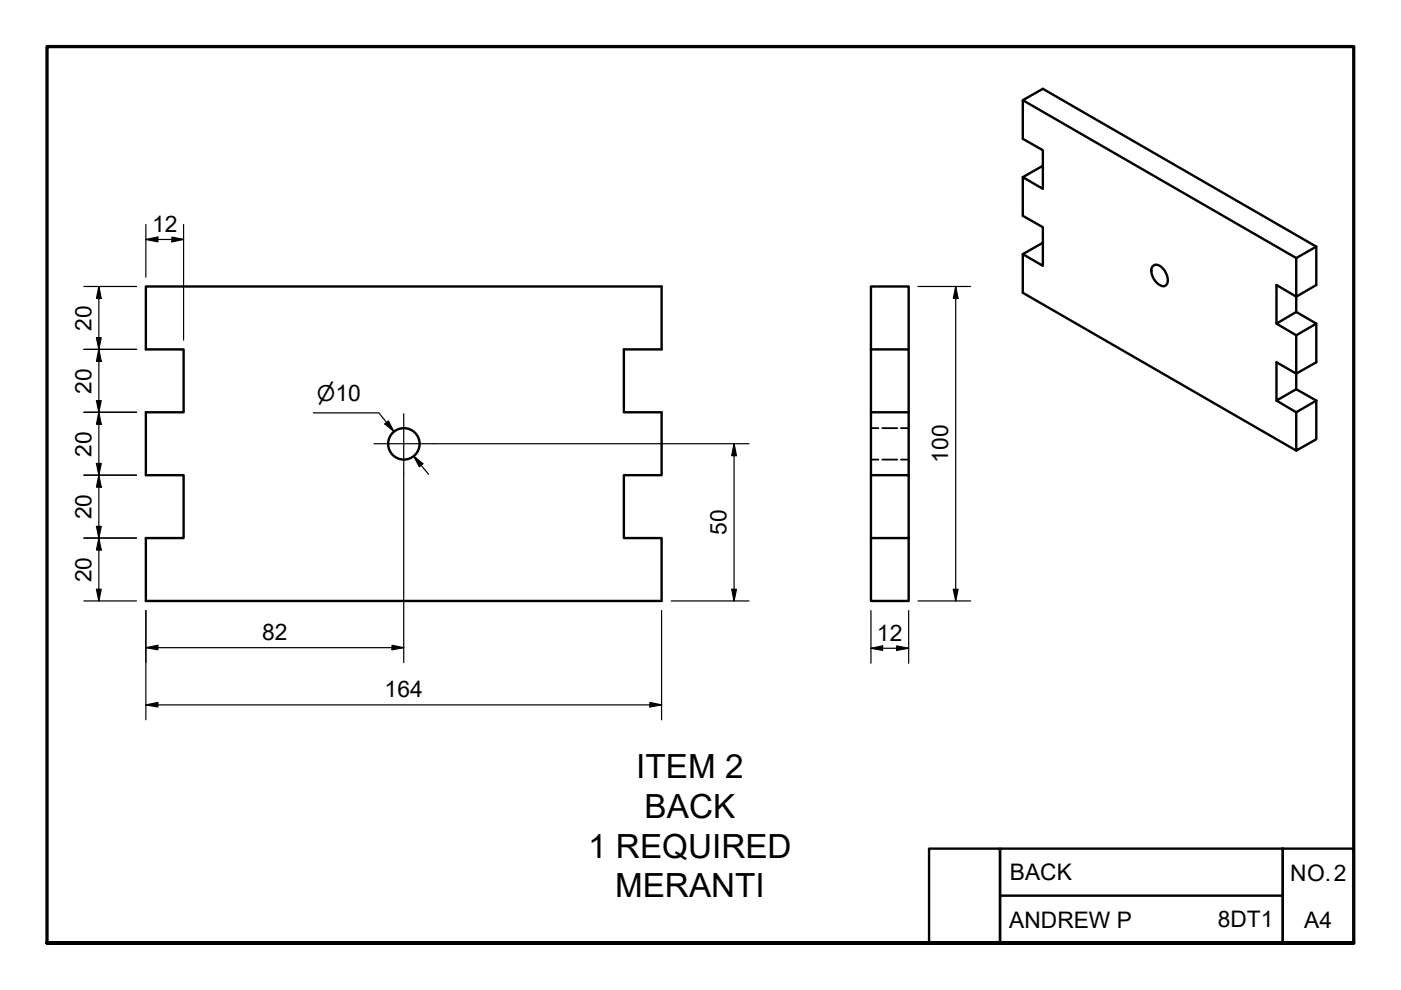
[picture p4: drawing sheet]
<svg xmlns="http://www.w3.org/2000/svg" width="297mm" height="210mm" viewBox="0 0 297 210" stroke-linecap="round" stroke-linejoin="round" font-family="sans-serif">
<!-- layer: Visible (ISO) -->
<g fill="none" stroke="#000" stroke-width=".51">
<path d="M216.9 21.2l57.9 33.5M216.9 37.6v8.2l4.2 2.4v8.2l-4.2-2.5 4.2-2.4M221.1 35.2l-4.2 2.4 4.2 2.4v-8.2l-4.2-2.4v-8.2l4.2-2.4 58 33.5M216.9 53.9v8.2l57.9 33.4M244.3 56.5a1.29 1.29 0 0 1 2.1 .3 3.4 3.4 0 0 1 1.1 3.4 .93 .93 0 0 1-1.5 .3 3.3 3.3 0 0 1-1.7-4zM30.9 60.7h109.4v13.4h-8v13.3h8v13.3h-8v13.4h8v13.3h-109.4v-13.3h8v-13.4h-8v-13.3h8v-13.3h-8zM184.7 74.1h8v13.3h-8zM184.7 74.1v-13.4h8v13.4M270.6 68.6l4.2-2.5 4.3 2.5-4.3 2.5zM274.8 66.1v-11.4l4.3-2.4v8.1l-4.3 2.5-4.2-2.5v8.2M274.8 71.1v11.4M279.1 68.6v8.2l-4.3 2.4-4.2-2.4v8.1l4.2-2.4 4.3 2.4"/>
<path d="M184.7 87.4v13.3M192.7 87.4v13.3M270.6 84.9l4.2 2.5 4.3-2.5M279.1 84.9v8.2l-4.3 2.4v-8.1M184.7 100.7h8v13.4h-8zM184.7 114.1v13.3h8v-13.3"/>
<circle cx="85.6" cy="94.1" r="3.3"/>
</g>
<!-- layer: Hidden (ISO) -->
<path d="M184.7 90.8h1.5M184.7 97.4h1.5M187.1 90.8h3.1M187.1 97.4h3.1M191 90.8h1.7M191 97.4h1.7" fill="none" stroke="#000" stroke-width=".38"/>
<!-- layer: Border (ISO) -->
<path d="M10 199.9v-190h277v190h-277h277" fill="none" stroke="#000" stroke-width=".7"/>
<!-- layer: Title (ISO) -->
<path d="M197 179.9h15v20h-15zM212 179.9h60v20h-60zM272 179.9h15v20h-15zM212 189.9h60" fill="none" stroke="#000" stroke-width=".51"/>
<!-- layer: Dimension (ISO) -->
<g fill="none" stroke="#000" stroke-width=".25">
<path d="M30.9 50.8l2.6-.5v1zM30.9 50.8h8M30.9 47.6v11.2M36.4 50.3l2.5 .5-2.5 .5zM38.9 47.6v24.5M17.8 60.7h11.2M17.8 74.1h11.2M20.4 71.6h1.1l-.5 2.5zM21 74.1l.5 2.5h-1.1zM21 60.7l.5 2.6h-1.1zM21 60.7v66.7M194.6 60.7h11.2"/>
<path d="M202.6 60.7v66.7M202.6 60.7l.5 2.6h-1zM17.8 87.4h11.2M20.4 98.3h1.1l-.5 2.4zM20.4 84.9h1.1l-.5 2.5zM21 87.4l.5 2.6h-1.1zM66.4 87.5h13.9l3.2 4-1.5-1.9M81.6 89.9l.8-.6 1.1 2.2zM87.7 96.7l3.2 3.9M87.7 96.7l2 1.6-.8 .7zM91.9 94.1h66.9M155.6 94.1v33.3"/>
<path d="M155.6 94.1l.5 2.5h-1zM17.8 114.1h11.2M17.8 100.7h11.2M20.4 111.6h1.1l-.5 2.5zM21 114.1l.5 2.5h-1.1zM21 100.7l.5 2.6h-1.1zM85.6 100.4v40.1M17.8 127.4h11.2M20.4 124.9h1.1l-.5 2.5zM30.9 137.3l2.6-.5v1zM30.9 137.3h54.7M30.9 129.4v23.2"/>
<path d="M83.1 136.8l2.5 .5-2.5 .5zM140.3 129.4v23.2M142.3 127.4h16.5M155.1 124.9h1l-.5 2.5zM184.7 129.4v11.2M184.7 137.4l2.4-.5v1zM184.7 137.4h8M190.1 136.9l2.6 .5-2.6 .5zM192.7 129.4v11.2M194.6 127.4h11.2M202.1 124.9h1l-.5 2.5zM30.9 149.5l2.6-.6v1z"/>
<path d="M30.9 149.5h109.4M137.8 148.9l2.5 .6-2.5 .4z"/>
</g>
<g fill="#000">
<path d="M30.9 50.8l2.6-.5v1z" fill-rule="evenodd"/>
<path d="M36.4 50.3l2.5 .5-2.5 .5z" fill-rule="evenodd"/>
<path d="M20.4 71.6h1.1l-.5 2.5z" fill-rule="evenodd"/>
<path d="M21 74.1l.5 2.5h-1.1z" fill-rule="evenodd"/>
<path d="M21 60.7l.5 2.6h-1.1z" fill-rule="evenodd"/>
<path d="M202.6 60.7l.5 2.6h-1z" fill-rule="evenodd"/>
<path d="M20.4 98.3h1.1l-.5 2.4z" fill-rule="evenodd"/>
<path d="M20.4 84.9h1.1l-.5 2.5z" fill-rule="evenodd"/>
<path d="M21 87.4l.5 2.6h-1.1z" fill-rule="evenodd"/>
<path d="M81.6 89.9l.8-.6 1.1 2.2z" fill-rule="evenodd"/>
<path d="M87.7 96.7l2 1.6-.8 .7z" fill-rule="evenodd"/>
<path d="M155.6 94.1l.5 2.5h-1z" fill-rule="evenodd"/>
<path d="M20.4 111.6h1.1l-.5 2.5z" fill-rule="evenodd"/>
<path d="M21 114.1l.5 2.5h-1.1z" fill-rule="evenodd"/>
<path d="M21 100.7l.5 2.6h-1.1z" fill-rule="evenodd"/>
<path d="M20.4 124.9h1.1l-.5 2.5z" fill-rule="evenodd"/>
<path d="M30.9 137.3l2.6-.5v1z" fill-rule="evenodd"/>
<path d="M83.1 136.8l2.5 .5-2.5 .5z" fill-rule="evenodd"/>
<path d="M155.1 124.9h1l-.5 2.5z" fill-rule="evenodd"/>
<path d="M184.7 137.4l2.4-.5v1z" fill-rule="evenodd"/>
<path d="M190.1 136.9l2.6 .5-2.6 .5z" fill-rule="evenodd"/>
<path d="M202.1 124.9h1l-.5 2.5z" fill-rule="evenodd"/>
<path d="M30.9 149.5l2.6-.6v1z" fill-rule="evenodd"/>
<path d="M137.8 148.9l2.5 .6-2.5 .4z" fill-rule="evenodd"/>
</g>
<!-- layer: Center Mark (ISO) -->
<path d="M79.3 94.1h12.6M85.6 87.7v12.7" fill="none" stroke="#000" stroke-width=".25"/>
<g font-size="7.1">
<text x="134.9" y="164.9">ITEM 2</text>
<text x="136.7" y="173.4">BACK</text>
<text x="124.7" y="181.8">1 REQUIRED</text>
<text x="130.4" y="190.3">MERANTI</text>
</g>
<g font-size="4.8">
<text x="32.3" y="49.2">12</text>
<text x="19.4" y="70.1" transform="rotate(-90 19.4 70.1)">20</text>
<text x="19.4" y="83.5" transform="rotate(-90 19.4 83.5)">20</text>
<text x="19.4" y="96.8" transform="rotate(-90 19.4 96.8)">20</text>
<text x="201" y="98.1" transform="rotate(-90 201 98.1)">100</text>
<text x="19.4" y="110.1" transform="rotate(-90 19.4 110.1)">20</text>
<text x="154.1" y="113.4" transform="rotate(-90 154.1 113.4)">50</text>
<text x="19.4" y="123.5" transform="rotate(-90 19.4 123.5)">20</text>
<text x="55.6" y="135.7">82</text>
<text x="185.9" y="135.9">12</text>
<text x="81.5" y="147.9">164</text>
<text x="214.1" y="186.7">BACK</text>
<text x="273.6" y="186.9">NO.2</text>
<text x="214" y="196.7">ANDREW P</text>
<text x="258.2" y="196.6">8DT1</text>
<text x="276.5" y="196.8">A4</text>
</g>
<text font-size="4.6" x="67.2" y="85.1">⌀10</text>
</svg>
